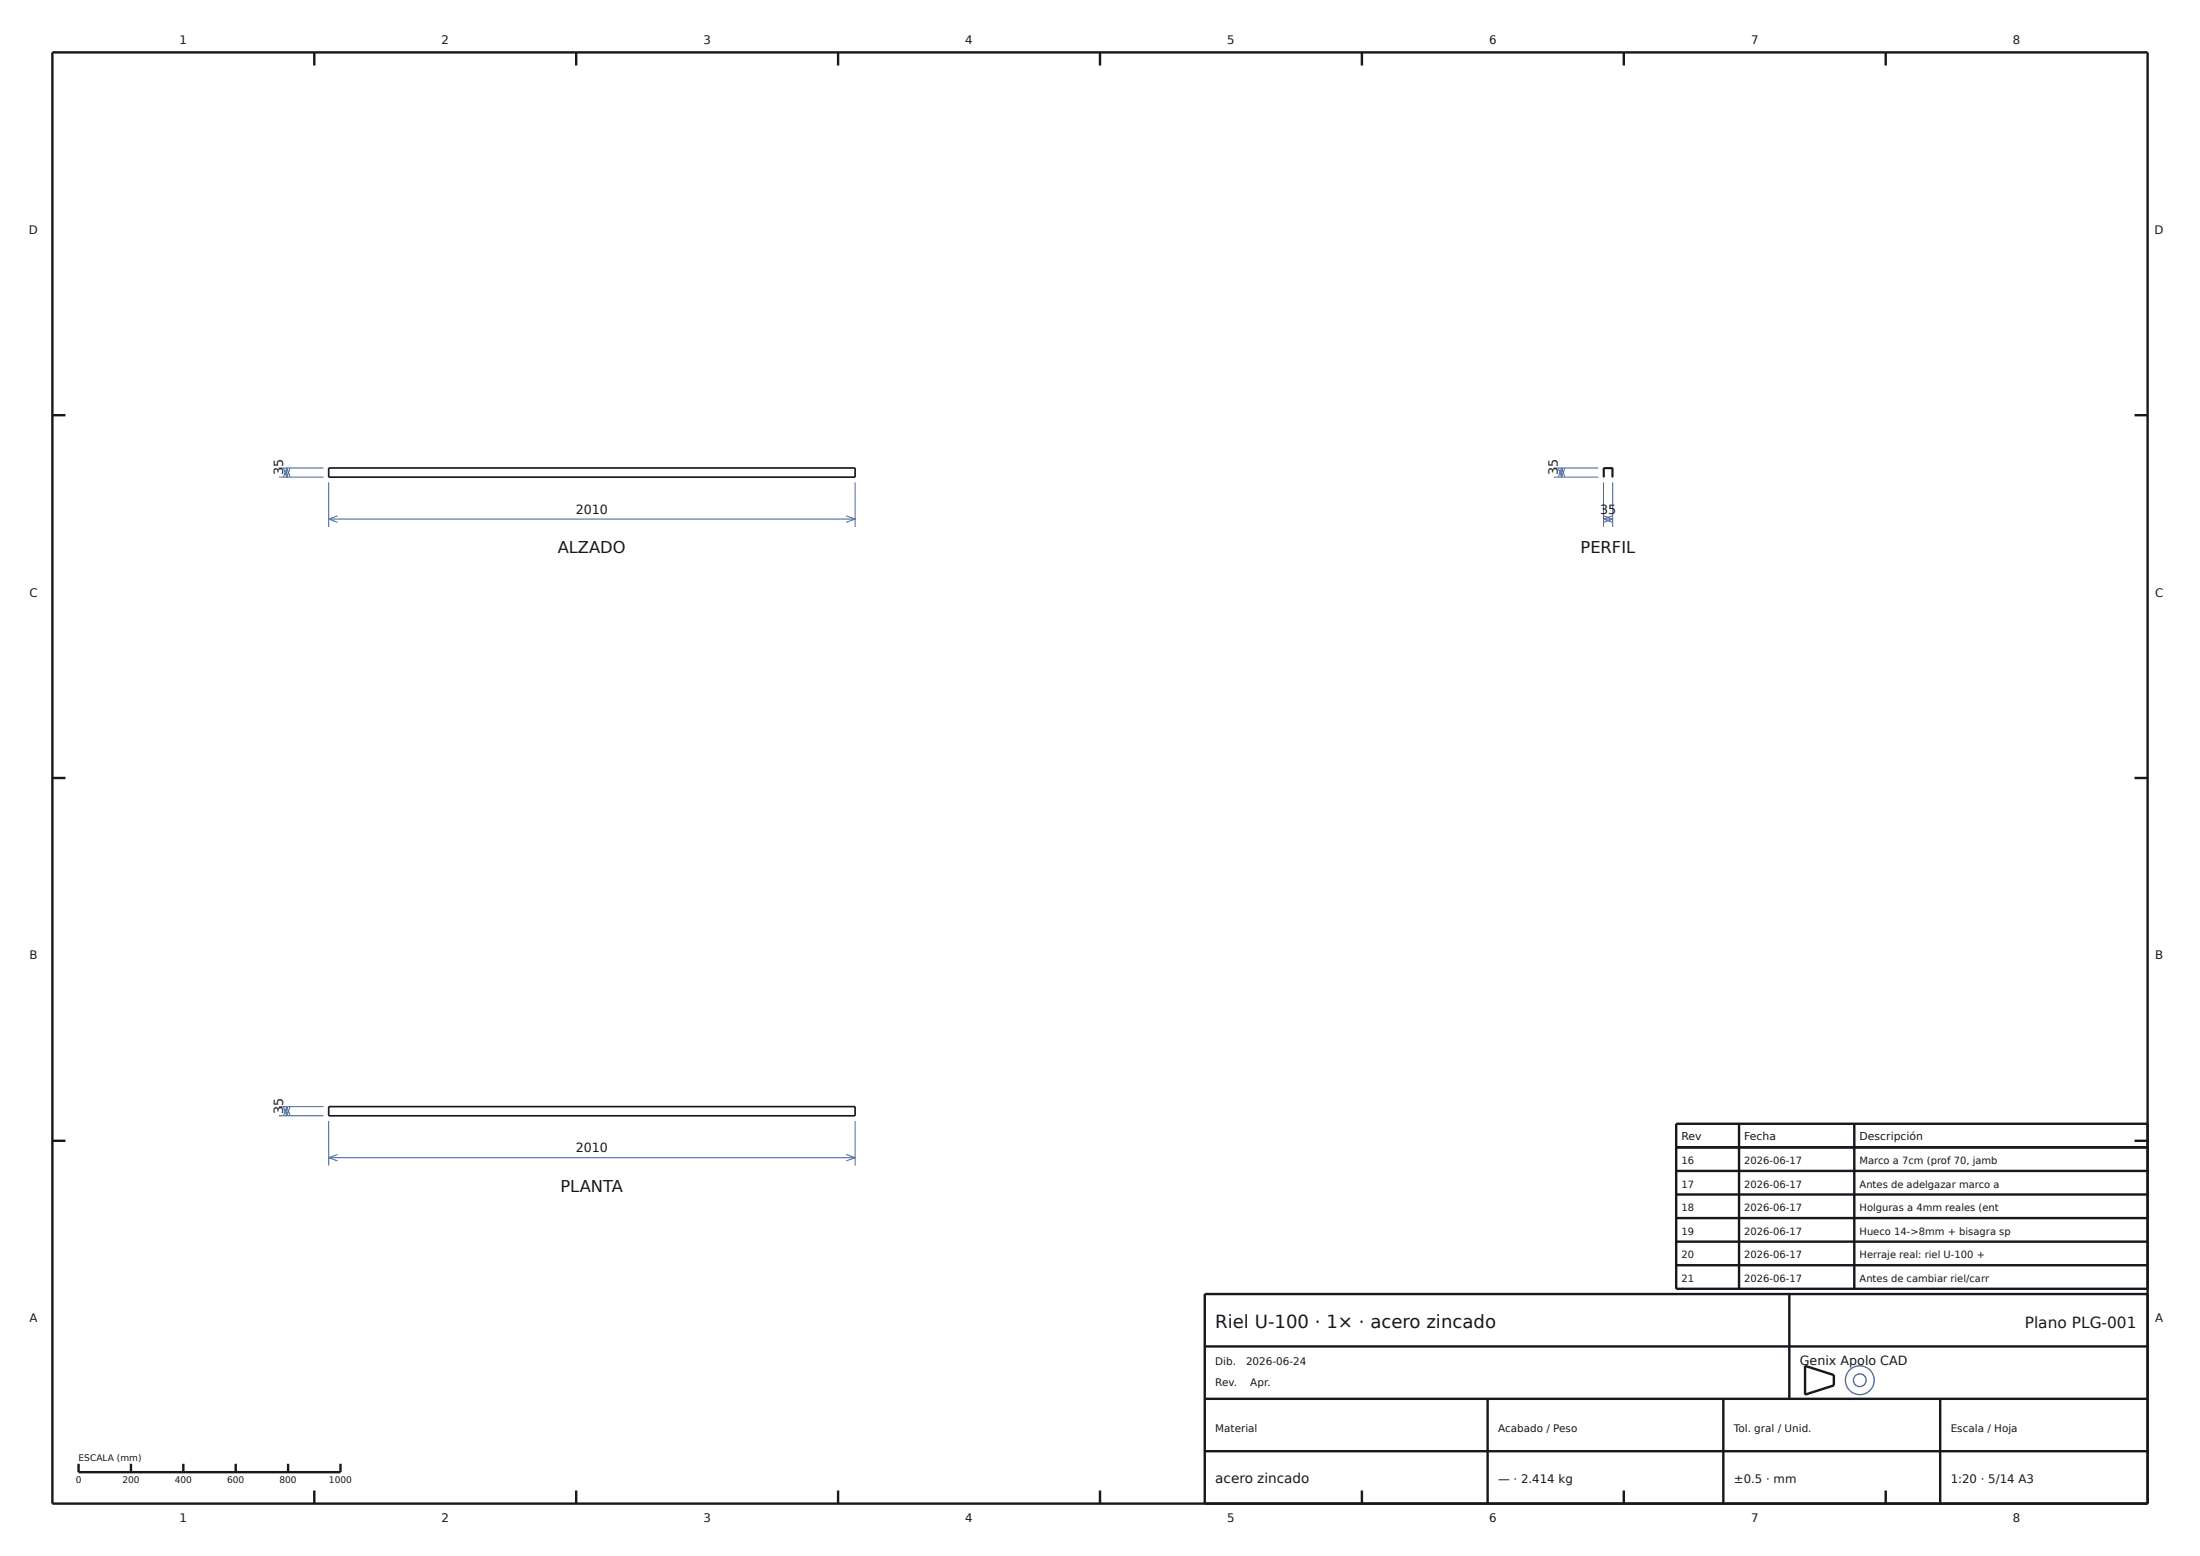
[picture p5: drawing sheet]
<svg xmlns="http://www.w3.org/2000/svg" width="420mm" height="297mm" viewBox="0 0 420 297" stroke-linecap="round" stroke-linejoin="round" font-family="sans-serif">
<g fill="#fdfdfb" stroke="#3a5e9c" stroke-width=".25">
<circle cx="355" cy="263.5" r="2.75"/>
<circle cx="355.1" cy="263.5" r="1.21"/>
</g>
<g fill="none" stroke="#16181d" stroke-width=".46">
<path d="M10 10h400v277h-400zM60 10v2.5M110 10v2.5M160 10v2.5M210 10v2.5M260 10v2.5M310 10v2.5M360 10v2.5M10 79.3h2.5M407.5 79.3h2.5M10 148.5h2.5M407.5 148.5h2.5"/>
<path d="M10 217.8h2.5M320 219h90M332 214.5v31.5M354 214.5v31.5M407.5 217.8h2.5M410 214.5h-90v31.5h90M320 223.5h90M320 228h90M320 232.5h90M320 237h90M230 257h180M320 241.5h90"/>
<path d="M341.6 247v20M410 247h-180v40M15 279.4v1.6h50v-1.6M25 279.4v1.6M35 279.4v1.6M45 279.4v1.6M55 279.4v1.6M230 277h180M230 267h180M284 267v20M329 267v20M344.6 260.7l5.5 1.8v1.9l-5.5 1.8z"/>
<path d="M370.4 267v20M60 284.5v2.5M110 284.5v2.5M160 284.5v2.5M210 284.5v2.5M260 284.5v2.5M310 284.5v2.5M360 284.5v2.5"/>
</g>
<path d="M62.8 89.3h100.5v1.8h-100.5zM306.1 89.3h1.8v1.8l-.1-1.7h-1.6l-.1 1.7zM62.8 211.2h100.5v1.8h-100.5z" fill="none" stroke="#16181d" stroke-width=".32"/>
<g fill="none" stroke="#3a5e9c" stroke-width=".19">
<path d="M53.3 91.1h8.4M53.3 89.3h8.4M54.1 89.4l.7 1.7M54.8 89.3v1.8M54.8 89.3l.6 1.7M54.8 89.3l-.7 1.7M55.4 89.4l-.6 1.7M62.8 92.1v8.5M62.8 99.1h100.5M62.8 99.1l1.6 .6M64.4 98.5l-1.6 .6M161.6 98.5l1.7 .6"/>
<path d="M163.3 92.1v8.5M163.3 99.1l-1.7 .6M296.6 91.1h8.5M296.6 89.3h8.5M297.5 89.4l.6 1.7M298.1 89.3v1.8M298.1 89.3l.6 1.7M298.1 89.3l-.6 1.7M298.7 89.4l-.6 1.7M306.1 99.1h1.8M306.1 92.1v8.5M306.1 99.1l1.7 .6"/>
<path d="M306.2 98.5l1.7 .6M307.8 98.5l-1.7 .6M307.9 92.1v8.5M307.9 99.1l-1.7 .6M53.3 213h8.4M53.3 211.2h8.4M54.1 211.3l.7 1.7M54.8 211.2v1.8M54.8 211.2l.6 1.7M54.8 211.2l-.7 1.7M55.4 211.3l-.6 1.7M62.8 214v8.5"/>
<path d="M163.3 214v8.5M62.8 221h100.5M62.8 221l1.6 .6M64.4 220.4l-1.6 .6M161.6 220.4l1.7 .6M163.3 221l-1.7 .6"/>
</g>
<text font-size="3.5" fill="#16181d" x="232" y="253.4">Riel U-100 · 1× · acero zincado</text>
<g font-size="3.1" fill="#16181d">
<text x="106.5" y="105.6">ALZADO</text>
<text x="301.7" y="105.6">PERFIL</text>
<text x="107" y="227.5">PLANTA</text>
</g>
<text font-size="2.9" fill="#16181d" x="386.5" y="253.4">Plano PLG-001</text>
<text font-size="2.6" fill="#16181d" x="232" y="283">acero zincado</text>
<g font-size="2.4" fill="#16181d">
<text x="54" y="90.7" transform="rotate(-90 54 90.7)">35</text>
<text x="297.4" y="90.7" transform="rotate(-90 297.4 90.7)">35</text>
<text x="109.9" y="98.1">2010</text>
<text x="305.5" y="98.1">35</text>
<text x="54" y="212.6" transform="rotate(-90 54 212.6)">35</text>
<text x="109.9" y="220">2010</text>
<text x="343.6" y="260.6">Genix Apolo CAD</text>
</g>
<g font-size="2.2" fill="#16181d">
<text x="34.3" y="8.4">1</text>
<text x="84.3" y="8.4">2</text>
<text x="134.3" y="8.4">3</text>
<text x="184.3" y="8.4">4</text>
<text x="234.3" y="8.4">5</text>
<text x="284.3" y="8.4">6</text>
<text x="334.3" y="8.4">7</text>
<text x="384.3" y="8.4">8</text>
<text x="5.5" y="44.6">D</text>
<text x="411.3" y="44.6">D</text>
<text x="5.6" y="113.9">C</text>
<text x="411.4" y="113.9">C</text>
<text x="5.6" y="183.1">B</text>
<text x="411.4" y="183.1">B</text>
<text x="5.6" y="252.4">A</text>
<text x="411.4" y="252.4">A</text>
<text x="286" y="283">— · 2.414 kg</text>
<text x="331" y="283">±0.5 · mm</text>
<text x="372.4" y="283">1:20 · 5/14 A3</text>
<text x="34.3" y="290.6">1</text>
<text x="84.3" y="290.6">2</text>
<text x="134.3" y="290.6">3</text>
<text x="184.3" y="290.6">4</text>
<text x="234.3" y="290.6">5</text>
<text x="284.3" y="290.6">6</text>
<text x="334.3" y="290.6">7</text>
<text x="384.3" y="290.6">8</text>
</g>
<g font-size="2.1" fill="#16181d">
<text x="321" y="217.6">Rev</text>
<text x="333" y="217.6">Fecha</text>
<text x="355" y="217.6">Descripción</text>
</g>
<g font-size="2" fill="#16181d">
<text x="232" y="260.6">Dib.</text>
<text x="237.9" y="260.6">2026-06-24</text>
<text x="232" y="264.6">Rev.</text>
<text x="238.7" y="264.6">Apr.</text>
<text x="232" y="273.4">Material</text>
<text x="286" y="273.4">Acabado / Peso</text>
<text x="331" y="273.4">Tol. gral / Unid.</text>
<text x="372.4" y="273.4">Escala / Hoja</text>
</g>
<g font-size="1.9" fill="#16181d">
<text x="321" y="222.2">16</text>
<text x="321" y="226.7">17</text>
<text x="333" y="222.2">2026-06-17</text>
<text x="333" y="226.7">2026-06-17</text>
<text x="355" y="222.2">Marco a 7cm (prof 70, jamb</text>
<text x="355" y="226.7">Antes de adelgazar marco a</text>
<text x="321" y="231.2">18</text>
<text x="333" y="231.2">2026-06-17</text>
<text x="355" y="231.2">Holguras a 4mm reales (ent</text>
<text x="321" y="235.7">19</text>
<text x="333" y="235.7">2026-06-17</text>
<text x="355" y="235.7">Hueco 14-&gt;8mm + bisagra sp</text>
<text x="321" y="240.2">20</text>
<text x="321" y="244.7">21</text>
<text x="333" y="240.2">2026-06-17</text>
<text x="333" y="244.7">2026-06-17</text>
<text x="355" y="240.2">Herraje real: riel U-100 +</text>
<text x="355" y="244.7">Antes de cambiar riel/carr</text>
</g>
<g font-size="1.7" fill="#16181d">
<text x="15" y="278.8">ESCALA (mm)</text>
<text x="14.5" y="283">0</text>
<text x="23.4" y="283">200</text>
<text x="33.4" y="283">400</text>
<text x="43.4" y="283">600</text>
<text x="53.4" y="283">800</text>
<text x="62.8" y="283">1000</text>
</g>
</svg>
